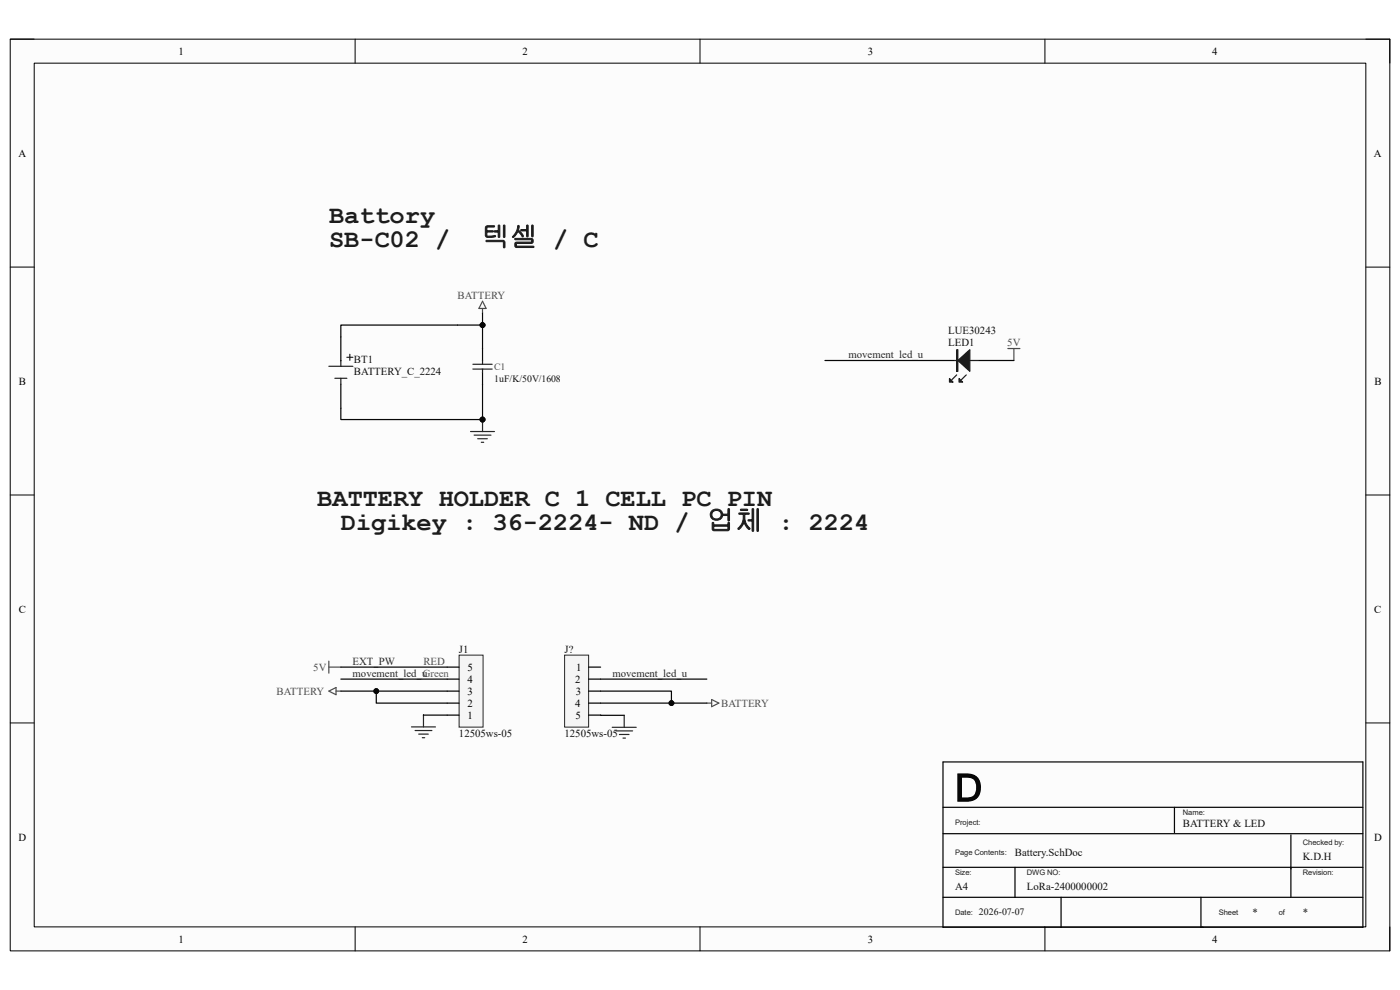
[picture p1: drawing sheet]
<svg xmlns="http://www.w3.org/2000/svg" width="297mm" height="210mm" viewBox="0 0 297 210" stroke-linecap="round" stroke-linejoin="round" font-family="sans-serif">
<path d="M2.2 8.3h292.7v193.4h-292.7z" fill-rule="evenodd" fill="#fcfcfc"/>
<path d="M2.2 8.3h292.7v193.4h-292.7z" fill="none" stroke="#000" stroke-width=".21"/>
<path d="M7.3 13.4h282.5v183.2h-282.5z" fill-rule="evenodd" fill="#fcfcfc"/>
<g fill="none" stroke="#000" stroke-width=".21">
<path d="M2.2 8.3h5.1M7.3 13.4h282.5v183.2h-282.5zM75.3 8.3v5.1M148.5 8.3v5.1M221.7 8.3v5.1M289.8 8.3h5.1v5.1M2.2 56.7h5.1M289.8 56.7h5.1M2.2 105h5.1M289.8 105h5.1M2.2 153.4h5.1M289.8 153.4h5.1"/>
<path d="M75.3 196.6v5.1M148.5 196.6v5.1M221.7 196.6v5.1M294.9 196.6v5.1"/>
</g>
<path d="M102.4 74v2.5M102.4 79.1v2.5" fill="none" stroke="#000" stroke-width=".25"/>
<path d="M100.3 78.3h4.1M100.3 77.3h4.1M102.4 76.5v.8M102.4 78.3v.8" fill="none" stroke="#1c1c1c" stroke-width=".25"/>
<path d="M99.8 91.5h5.1M100.6 92.3h3.6M101.4 93.1h2M102.1 93.8h.5M102.4 89v2.5" fill="none" stroke="#262626" stroke-width=".25"/>
<circle cx="102.4" cy="89" r=".51" fill="#0e0e0e"/>
<circle cx="102.4" cy="89" r=".51" fill="none" stroke="#0e0e0e" stroke-width=".21"/>
<path d="M102.4 63.9l.7 1.5h-1.5zM102.4 65.4v1.1" fill="none" stroke="#4c4c4c" stroke-width=".25"/>
<path d="M69.8 77.7h5.1M72.3 76.4v1.3M73.6 75.8h1.3M74.2 75.2v1.2M202.4 76.5h5.1M203 79.5l-1.1 1M205 79.5l-1 1M71 80.3h2.6M72.3 80.3v1.2" fill="none" stroke="#1c1c1c" stroke-width=".25"/>
<path d="M72.3 71.5v5.1M199.9 76.5h2.5M207.5 76.5h2.6M72.3 81.5v5.1" fill="none" stroke="#000" stroke-width=".25"/>
<path d="M203.2 76.5l2.6-2.3v4.6z" fill="#1c1c1c"/>
<path d="M203 74.2h.2v4.6h-.2zM203.1 74.2v4.6M203.2 76.5l2.6-2.3v4.6z" fill="none" stroke="#1c1c1c" stroke-width=".25"/>
<path d="M201.4 80.3l.8 .8h-.8z" fill="#1c1c1c"/>
<path d="M201.4 80.3l.8 .8h-.8z" fill="none" stroke="#1c1c1c" stroke-width=".25"/>
<path d="M203.5 80.3l.7 .8h-.7z" fill="#1c1c1c"/>
<path d="M203.5 80.3l.7 .8h-.7z" fill="none" stroke="#1c1c1c" stroke-width=".25"/>
<path d="M213.8 73.9h2.6M215.1 73.9v2.6" fill="none" stroke="#4c4c4c" stroke-width=".25"/>
<path d="M97.4 139h5.1v15.2h-5.1z" fill-rule="evenodd" fill="#f5f5f5"/>
<path d="M97.4 139h5.1v15.2h-5.1z" fill="none" stroke="#262626" stroke-width=".21"/>
<g fill="none" stroke="#000" stroke-width=".25">
<path d="M94.9 151.7h2.5M94.9 149.2h2.5M94.9 146.6h2.5M94.9 144.1h2.5M94.9 141.5h2.5M200.1 176.9h89M200.1 171.3h89M200.1 161.6h89v35.1h-89zM249.2 171.3v5.4M273.9 177.1v13.3M200.1 190.4h89M200.1 184h89"/>
<path d="M215.3 184v6.4M225.1 190.4v6.3M254.8 190.4v6.3"/>
</g>
<path d="M69.8 140.3v2.5M69.8 141.5h2.5M69.8 146.6l1.5-.8v1.6zM71.3 146.6h1" fill="none" stroke="#4c4c4c" stroke-width=".25"/>
<path d="M87.3 154.2h5.1M88.1 155h3.5M88.8 155.7h2.1M89.6 156.5h.5M89.8 151.7v2.5" fill="none" stroke="#262626" stroke-width=".25"/>
<path d="M119.8 139h5.1v15.2h-5.1z" fill-rule="evenodd" fill="#f5f5f5"/>
<path d="M119.8 139h5.1v15.2h-5.1z" fill="none" stroke="#262626" stroke-width=".21"/>
<path d="M97 69h5.4M124.9 141.5h2.5M124.9 144.1h2.5M124.9 146.6h2.5M124.9 149.2h2.5M124.9 151.7h2.5" fill="none" stroke="#000" stroke-width=".25"/>
<path d="M129.9 154.3h5.1M130.6 155.1h3.6M131.4 155.8h2M132.2 156.6h.5M132.4 151.7v2.6" fill="none" stroke="#262626" stroke-width=".25"/>
<circle cx="102.4" cy="69" r=".51" fill="#0e0e0e"/>
<circle cx="102.4" cy="69" r=".51" fill="none" stroke="#0e0e0e" stroke-width=".21"/>
<path d="M102.4 81.6v7.4" fill="none" stroke="#000" stroke-width=".25"/>
<circle cx="102.4" cy="89" r=".51" fill="#0e0e0e"/>
<circle cx="102.4" cy="89" r=".51" fill="none" stroke="#0e0e0e" stroke-width=".21"/>
<path d="M102.4 69v5" fill="none" stroke="#000" stroke-width=".25"/>
<circle cx="102.4" cy="69" r=".51" fill="#0e0e0e"/>
<circle cx="102.4" cy="69" r=".51" fill="none" stroke="#0e0e0e" stroke-width=".21"/>
<path d="M97 69h-24.7v2.5M72.3 86.6v2.4h30.1" fill="none" stroke="#000" stroke-width=".25"/>
<circle cx="102.4" cy="89" r=".51" fill="#0e0e0e"/>
<circle cx="102.4" cy="89" r=".51" fill="none" stroke="#0e0e0e" stroke-width=".21"/>
<path d="M102.4 66.5v2.5" fill="none" stroke="#000" stroke-width=".25"/>
<circle cx="102.4" cy="69" r=".51" fill="#0e0e0e"/>
<circle cx="102.4" cy="69" r=".51" fill="none" stroke="#0e0e0e" stroke-width=".21"/>
<path d="M175 76.5h24.9M210.1 76.5h5M72.3 146.6h22.6M72.3 141.5h22.6M72.3 144.1h22.6" fill="none" stroke="#000" stroke-width=".25"/>
<circle cx="79.8" cy="146.6" r=".51" fill="#0e0e0e"/>
<circle cx="79.8" cy="146.6" r=".51" fill="none" stroke="#0e0e0e" stroke-width=".21"/>
<path d="M79.8 146.6v2.6h15.1" fill="none" stroke="#000" stroke-width=".25"/>
<circle cx="79.8" cy="146.6" r=".51" fill="#0e0e0e"/>
<circle cx="79.8" cy="146.6" r=".51" fill="none" stroke="#0e0e0e" stroke-width=".21"/>
<path d="M89.8 151.7h5.1M127.4 151.7h5M127.4 149.2h22.6" fill="none" stroke="#000" stroke-width=".25"/>
<path d="M150 149.2h1M151 148.4l1.5 .8-1.5 .7z" fill="none" stroke="#4c4c4c" stroke-width=".25"/>
<circle cx="142.4" cy="149.2" r=".51" fill="#0e0e0e"/>
<circle cx="142.4" cy="149.2" r=".51" fill="none" stroke="#0e0e0e" stroke-width=".21"/>
<path d="M127.4 146.6h15v2.6" fill="none" stroke="#000" stroke-width=".25"/>
<circle cx="142.4" cy="149.2" r=".51" fill="#0e0e0e"/>
<circle cx="142.4" cy="149.2" r=".51" fill="none" stroke="#0e0e0e" stroke-width=".21"/>
<path d="M127.4 144.1h22.6" fill="none" stroke="#000" stroke-width=".25"/>
<text font-size="8.1" x="202.6" y="170">D</text>
<text font-size="5.9" fill="#1c1c1c" x="102.2" y="52.3">텍셀 / C</text>
<g font-size="5.4" fill="#1c1c1c">
<text x="69.8" y="47.3">Battory</text>
<text x="69.8" y="52.3">SB-C02 /</text>
<text x="67.3" y="107.4">BATTERY HOLDER C 1 CELL PC PIN</text>
<text x="72.3" y="112.4">Digikey : 36-2224- ND / 업체 : 2224</text>
</g>
<g font-size="2.3">
<text x="37.9" y="11.6">1</text>
<text x="110.9" y="11.6">2</text>
<text x="184.1" y="11.6">3</text>
<text x="257.2" y="11.6">4</text>
<text x="3.9" y="33.2">A</text>
<text x="291.5" y="33.2">A</text>
<text x="4" y="81.6">B</text>
<text x="291.6" y="81.6">B</text>
<text x="4" y="130">C</text>
<text x="291.5" y="130">C</text>
<text x="99.2" y="142.3">5</text>
<text x="122.2" y="142.3">1</text>
<text x="99.2" y="149.9">2</text>
<text x="99.2" y="147.4">3</text>
<text x="99.2" y="144.8">4</text>
<text x="122" y="144.8">2</text>
<text x="122" y="149.9">4</text>
<text x="122.1" y="147.4">3</text>
<text x="99.2" y="152.5">1</text>
<text x="122.1" y="152.5">5</text>
<text x="3.9" y="178.3">D</text>
<text x="291.5" y="178.3">D</text>
<text x="37.9" y="199.9">1</text>
<text x="110.9" y="199.9">2</text>
<text x="184.1" y="199.9">3</text>
<text x="257.2" y="199.9">4</text>
</g>
<g font-size="2.3" fill="#4c4c4c">
<text x="97.1" y="63.4">BATTERY</text>
<text x="213.7" y="73.4">5V</text>
<text x="66.5" y="142.3">5V</text>
<text x="89.8" y="141">RED</text>
<text x="58.7" y="147.4">BATTERY</text>
<text x="153" y="149.9">BATTERY</text>
</g>
<g font-size="2.3" fill="#0e0e0e">
<text x="201.2" y="70.9">LUE30243</text>
<text x="75.1" y="77">BT1</text>
<text x="201.2" y="73.4">LED1</text>
<text x="75.1" y="79.5">BATTERY_C_2224</text>
<text x="97.4" y="138.5">J1</text>
<text x="119.8" y="138.5">J?</text>
<text x="97.4" y="156.3">12505ws-05</text>
<text x="119.8" y="156.3">12505ws-05</text>
<text x="251" y="175.4">BATTERY &amp; LED</text>
<text x="215.3" y="181.6">Battery.SchDoc</text>
<text x="276.4" y="182.5">K.D.H</text>
<text x="202.6" y="188.8">A4</text>
<text x="217.8" y="188.8">LoRa-2400000002</text>
<text x="265.7" y="194.2">*</text>
<text x="276.4" y="194.2">*</text>
</g>
<g font-size="2.3" fill="#262626">
<text x="180" y="75.9">movement_led_u</text>
<text x="74.8" y="141">EXT_PW</text>
<text x="74.8" y="143.6">movement_led_uGreen</text>
<text x="129.9" y="143.6">movement_led_u</text>
</g>
<g font-size="2.1" fill="#0e0e0e">
<text x="104.9" y="81">1uF/K/50V/1608</text>
<text x="207.7" y="194.1">2026-07-07</text>
</g>
<text font-size="2.1" fill="#4c4c4c" x="104.9" y="78.5">C1</text>
<g font-size="1.6" fill="#1c1c1c">
<text x="251" y="172.9">Name:</text>
<text x="202.6" y="175">Project:</text>
<text x="276.4" y="179.3">Checked by:</text>
<text x="202.6" y="185.7">Size:</text>
<text x="202.6" y="181.4">Page Contents:</text>
<text x="217.8" y="185.7">DWG NO:</text>
<text x="276.4" y="185.7">Revision:</text>
<text x="202.6" y="194">Date:</text>
<text x="258.6" y="194">Sheet</text>
<text x="271.3" y="194">of</text>
</g>
</svg>
